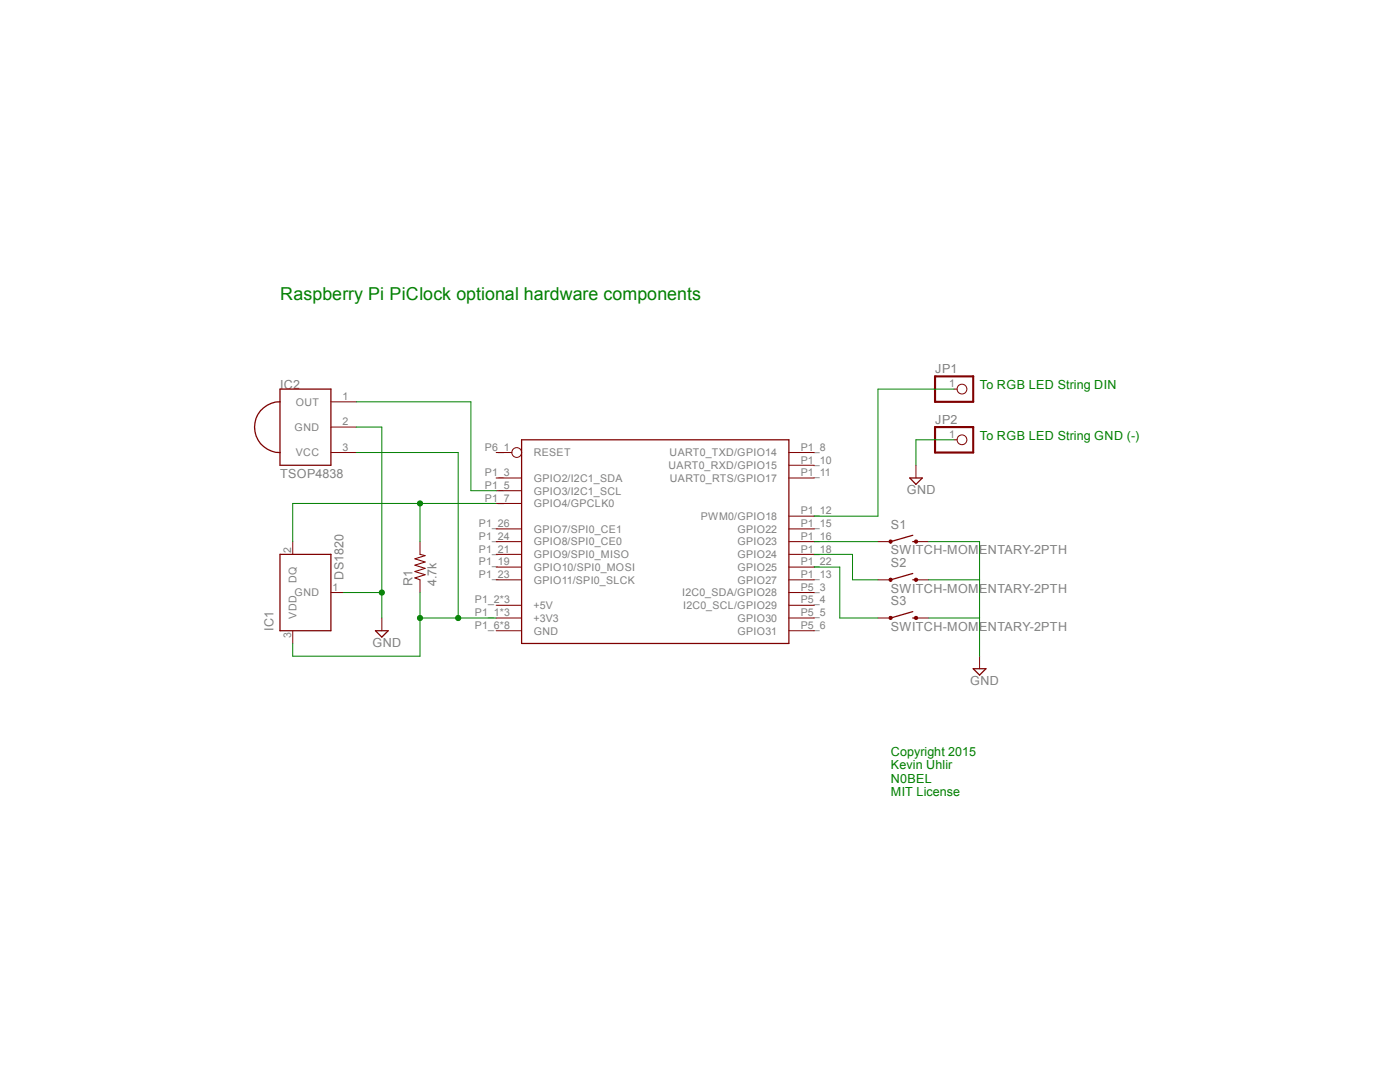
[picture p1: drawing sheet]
<?xml version="1.0" encoding="utf-8"?>
<!DOCTYPE eagle SYSTEM "eagle.dtd">
<!--
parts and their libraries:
raspberry: This library stands under the CERN Open Hardware Licence.
SparkFun-Electromechanical: Licensing: Creative Commons ShareAlike 4.0 International - https://creativecommons.org/licenses/by-sa/4.0
-->
<eagle version="7.2.0">
<drawing>
<settings>
<setting alwaysvectorfont="no"/>
<setting verticaltext="up"/>
</settings>
<grid distance="0.1" unitdist="inch" unit="inch" style="lines" multiple="1" display="no" altdistance="0.01" altunitdist="inch" altunit="inch"/>
<schematic xreflabel="%F%N/%S.%C%R" xrefpart="/%S.%C%R">
<libraries>
<library name="raspberry">
<symbols>
<symbol name="RPI-B-V2">
<wire x1="-20.32" y1="33.02" x2="33.02" y2="33.02" width="0.254" layer="94"/>
<wire x1="33.02" y1="33.02" x2="33.02" y2="-7.62" width="0.254" layer="94"/>
<wire x1="33.02" y1="-7.62" x2="-20.32" y2="-7.62" width="0.254" layer="94"/>
<wire x1="-20.32" y1="-7.62" x2="-20.32" y2="33.02" width="0.254" layer="94"/>
<pin name="+3V3" x="-25.4" y="-2.54" length="middle" direction="pwr"/>
<pin name="+5V" x="-25.4" y="0" length="middle" direction="pwr"/>
<pin name="GPIO2/I2C1_SDA" x="-25.4" y="25.4" length="middle"/>
<pin name="GPIO3/I2C1_SCL" x="-25.4" y="22.86" length="middle"/>
<pin name="GND" x="-25.4" y="-5.08" length="middle" direction="pwr"/>
<pin name="GPIO4/GPCLK0" x="-25.4" y="20.32" length="middle"/>
<pin name="UART0_TXD/GPIO14" x="38.1" y="30.48" length="middle" rot="R180"/>
<pin name="UART0_RXD/GPIO15" x="38.1" y="27.94" length="middle" rot="R180"/>
<pin name="UART0_RTS/GPIO17" x="38.1" y="25.4" length="middle" rot="R180"/>
<pin name="PWM0/GPIO18" x="38.1" y="17.78" length="middle" rot="R180"/>
<pin name="GPIO27" x="38.1" y="5.08" length="middle" rot="R180"/>
<pin name="GPIO22" x="38.1" y="15.24" length="middle" rot="R180"/>
<pin name="GPIO23" x="38.1" y="12.7" length="middle" rot="R180"/>
<pin name="GPIO24" x="38.1" y="10.16" length="middle" rot="R180"/>
<pin name="GPIO10/SPI0_MOSI" x="-25.4" y="7.62" length="middle"/>
<pin name="GPIO9/SPI0_MISO" x="-25.4" y="10.16" length="middle"/>
<pin name="GPIO25" x="38.1" y="7.62" length="middle" rot="R180"/>
<pin name="GPIO11/SPI0_SLCK" x="-25.4" y="5.08" length="middle"/>
<pin name="GPIO8/SPI0_CE0" x="-25.4" y="12.7" length="middle"/>
<pin name="GPIO7/SPI0_CE1" x="-25.4" y="15.24" length="middle"/>
<pin name="I2C0_SDA/GPIO28" x="38.1" y="2.54" length="middle" direction="pwr" rot="R180"/>
<pin name="GPIO30" x="38.1" y="-2.54" length="middle" direction="pwr" rot="R180"/>
<pin name="I2C0_SCL/GPIO29" x="38.1" y="0" length="middle" direction="pwr" rot="R180"/>
<pin name="GPIO31" x="38.1" y="-5.08" length="middle" direction="pwr" rot="R180"/>
<pin name="RESET" x="-25.4" y="30.48" length="middle" direction="pwr" function="dot"/>
</symbol>
</symbols>
<devicesets>
<deviceset name="RPI-B-V2">
<gates>
<gate name="G$1" symbol="RPI-B-V2" x="38.1" y="33.02"/>
</gates>
<devices>
<device name="NO_SHIELD" package="RPI-B-V2">
<connects>
<connect gate="G$1" pin="+3V3" pad="P1_1 P1_17 P5_2"/>
<connect gate="G$1" pin="+5V" pad="P1_2 P1_4 P5_1"/>
<connect gate="G$1" pin="GND" pad="P1_6 P1_9 P1_14 P1_20 P1_25 P5_7 P5_8 P6_2"/>
<connect gate="G$1" pin="GPIO10/SPI0_MOSI" pad="P1_19"/>
<connect gate="G$1" pin="GPIO11/SPI0_SLCK" pad="P1_23"/>
<connect gate="G$1" pin="GPIO2/I2C1_SDA" pad="P1_3"/>
<connect gate="G$1" pin="GPIO22" pad="P1_15"/>
<connect gate="G$1" pin="GPIO23" pad="P1_16"/>
<connect gate="G$1" pin="GPIO24" pad="P1_18"/>
<connect gate="G$1" pin="GPIO25" pad="P1_22"/>
<connect gate="G$1" pin="GPIO27" pad="P1_13"/>
<connect gate="G$1" pin="GPIO3/I2C1_SCL" pad="P1_5"/>
<connect gate="G$1" pin="GPIO30" pad="P5_5"/>
<connect gate="G$1" pin="GPIO31" pad="P5_6"/>
<connect gate="G$1" pin="GPIO4/GPCLK0" pad="P1_7"/>
<connect gate="G$1" pin="GPIO7/SPI0_CE1" pad="P1_26"/>
<connect gate="G$1" pin="GPIO8/SPI0_CE0" pad="P1_24"/>
<connect gate="G$1" pin="GPIO9/SPI0_MISO" pad="P1_21"/>
<connect gate="G$1" pin="I2C0_SCL/GPIO29" pad="P5_4"/>
<connect gate="G$1" pin="I2C0_SDA/GPIO28" pad="P5_3"/>
<connect gate="G$1" pin="PWM0/GPIO18" pad="P1_12"/>
<connect gate="G$1" pin="RESET" pad="P6_1"/>
<connect gate="G$1" pin="UART0_RTS/GPIO17" pad="P1_11"/>
<connect gate="G$1" pin="UART0_RXD/GPIO15" pad="P1_10"/>
<connect gate="G$1" pin="UART0_TXD/GPIO14" pad="P1_8"/>
</connects>
<technologies>
<technology name=""/>
</technologies>
</device>
<device name="SHIELD" package="RPI-B-V2-SHIELD">
<connects>
<connect gate="G$1" pin="+3V3" pad="P1_1 P1_17 P5_2"/>
<connect gate="G$1" pin="+5V" pad="P1_2 P1_4 P5_1"/>
<connect gate="G$1" pin="GND" pad="P1_6 P1_9 P1_14 P1_20 P1_25 P5_7 P5_8 P6_2"/>
<connect gate="G$1" pin="GPIO10/SPI0_MOSI" pad="P1_19"/>
<connect gate="G$1" pin="GPIO11/SPI0_SLCK" pad="P1_23"/>
<connect gate="G$1" pin="GPIO2/I2C1_SDA" pad="P1_3"/>
<connect gate="G$1" pin="GPIO22" pad="P1_15"/>
<connect gate="G$1" pin="GPIO23" pad="P1_16"/>
<connect gate="G$1" pin="GPIO24" pad="P1_18"/>
<connect gate="G$1" pin="GPIO25" pad="P1_22"/>
<connect gate="G$1" pin="GPIO27" pad="P1_13"/>
<connect gate="G$1" pin="GPIO3/I2C1_SCL" pad="P1_5"/>
<connect gate="G$1" pin="GPIO30" pad="P5_5"/>
<connect gate="G$1" pin="GPIO31" pad="P5_6"/>
<connect gate="G$1" pin="GPIO4/GPCLK0" pad="P1_7"/>
<connect gate="G$1" pin="GPIO7/SPI0_CE1" pad="P1_26"/>
<connect gate="G$1" pin="GPIO8/SPI0_CE0" pad="P1_24"/>
<connect gate="G$1" pin="GPIO9/SPI0_MISO" pad="P1_21"/>
<connect gate="G$1" pin="I2C0_SCL/GPIO29" pad="P5_4"/>
<connect gate="G$1" pin="I2C0_SDA/GPIO28" pad="P5_3"/>
<connect gate="G$1" pin="PWM0/GPIO18" pad="P1_12"/>
<connect gate="G$1" pin="RESET" pad="P6_1"/>
<connect gate="G$1" pin="UART0_RTS/GPIO17" pad="P1_11"/>
<connect gate="G$1" pin="UART0_RXD/GPIO15" pad="P1_10"/>
<connect gate="G$1" pin="UART0_TXD/GPIO14" pad="P1_8"/>
</connects>
<technologies>
<technology name=""/>
</technologies>
</device>
<device name="" package="RPI-A-SHIELD">
<connects>
<connect gate="G$1" pin="+3V3" pad="P1_1 P1_17 P5_2"/>
<connect gate="G$1" pin="+5V" pad="P1_2 P1_4 P5_1"/>
<connect gate="G$1" pin="GND" pad="P1_6 P1_9 P1_14 P1_20 P1_25 P5_7 P5_8 P6_2"/>
<connect gate="G$1" pin="GPIO10/SPI0_MOSI" pad="P1_19"/>
<connect gate="G$1" pin="GPIO11/SPI0_SLCK" pad="P1_23"/>
<connect gate="G$1" pin="GPIO2/I2C1_SDA" pad="P1_3"/>
<connect gate="G$1" pin="GPIO22" pad="P1_15"/>
<connect gate="G$1" pin="GPIO23" pad="P1_16"/>
<connect gate="G$1" pin="GPIO24" pad="P1_18"/>
<connect gate="G$1" pin="GPIO25" pad="P1_22"/>
<connect gate="G$1" pin="GPIO27" pad="P1_13"/>
<connect gate="G$1" pin="GPIO3/I2C1_SCL" pad="P1_5"/>
<connect gate="G$1" pin="GPIO30" pad="P5_5"/>
<connect gate="G$1" pin="GPIO31" pad="P5_6"/>
<connect gate="G$1" pin="GPIO4/GPCLK0" pad="P1_7"/>
<connect gate="G$1" pin="GPIO7/SPI0_CE1" pad="P1_26"/>
<connect gate="G$1" pin="GPIO8/SPI0_CE0" pad="P1_24"/>
<connect gate="G$1" pin="GPIO9/SPI0_MISO" pad="P1_21"/>
<connect gate="G$1" pin="I2C0_SCL/GPIO29" pad="P5_4"/>
<connect gate="G$1" pin="I2C0_SDA/GPIO28" pad="P5_3"/>
<connect gate="G$1" pin="PWM0/GPIO18" pad="P1_12"/>
<connect gate="G$1" pin="RESET" pad="P6_1"/>
<connect gate="G$1" pin="UART0_RTS/GPIO17" pad="P1_11"/>
<connect gate="G$1" pin="UART0_RXD/GPIO15" pad="P1_10"/>
<connect gate="G$1" pin="UART0_TXD/GPIO14" pad="P1_8"/>
</connects>
<technologies>
<technology name=""/>
</technologies>
</device>
</devices>
</deviceset>
</devicesets>
</library>
<library name="adafruit">
<symbols>
<symbol name="PNA460XM">
<wire x1="-5.08" y1="7.62" x2="5.08" y2="7.62" width="0.254" layer="94"/>
<wire x1="5.08" y1="7.62" x2="5.08" y2="-7.62" width="0.254" layer="94"/>
<wire x1="5.08" y1="-7.62" x2="-5.08" y2="-7.62" width="0.254" layer="94"/>
<wire x1="-5.08" y1="-7.62" x2="-5.08" y2="-5.08" width="0.254" layer="94"/>
<wire x1="-5.08" y1="-5.08" x2="-5.08" y2="5.08" width="0.254" layer="94"/>
<wire x1="-5.08" y1="5.08" x2="-5.08" y2="7.62" width="0.254" layer="94"/>
<wire x1="-5.08" y1="-5.08" x2="-5.08" y2="5.08" width="0.254" layer="94" curve="-180"/>
<text x="-5.08" y="7.62" size="1.778" layer="95">&gt;NAME</text>
<text x="-5.08" y="-10.16" size="1.778" layer="95">&gt;VALUE</text>
<pin name="OUT" x="10.16" y="5.08" length="middle" direction="out" rot="R180"/>
<pin name="GND" x="10.16" y="0" length="middle" direction="pwr" rot="R180"/>
<pin name="VCC" x="10.16" y="-5.08" length="middle" direction="pwr" rot="R180"/>
</symbol>
<symbol name="PINHD1">
<wire x1="-6.35" y1="-2.54" x2="1.27" y2="-2.54" width="0.4064" layer="94"/>
<wire x1="1.27" y1="-2.54" x2="1.27" y2="2.54" width="0.4064" layer="94"/>
<wire x1="1.27" y1="2.54" x2="-6.35" y2="2.54" width="0.4064" layer="94"/>
<wire x1="-6.35" y1="2.54" x2="-6.35" y2="-2.54" width="0.4064" layer="94"/>
<text x="-6.35" y="3.175" size="1.778" layer="95">&gt;NAME</text>
<text x="-6.35" y="-5.08" size="1.778" layer="96">&gt;VALUE</text>
<pin name="1" x="-2.54" y="0" visible="pad" length="short" direction="pas" function="dot"/>
</symbol>
</symbols>
<devicesets>
<deviceset name="PNA460XM">
<gates>
<gate name="G$1" symbol="PNA460XM" x="0" y="0"/>
</gates>
<devices>
<device name="" package="PNA460XM">
<connects>
<connect gate="G$1" pin="GND" pad="2"/>
<connect gate="G$1" pin="OUT" pad="1"/>
<connect gate="G$1" pin="VCC" pad="3"/>
</connects>
<technologies>
<technology name=""/>
</technologies>
</device>
</devices>
</deviceset>
<deviceset name="PINHD-1X1" prefix="JP" uservalue="yes">
<gates>
<gate name="G$1" symbol="PINHD1" x="0" y="0"/>
</gates>
<devices>
<device name="" package="1X01">
<connects>
<connect gate="G$1" pin="1" pad="1"/>
</connects>
<technologies>
<technology name=""/>
</technologies>
</device>
<device name="CB" package="1X01-CLEANBIG">
<connects>
<connect gate="G$1" pin="1" pad="1"/>
</connects>
<technologies>
<technology name=""/>
</technologies>
</device>
</devices>
</deviceset>
</devicesets>
</library>
<library name="DS1820">
<symbols>
<symbol name="1820">
<wire x1="-7.62" y1="5.08" x2="7.62" y2="5.08" width="0.254" layer="94"/>
<wire x1="7.62" y1="5.08" x2="7.62" y2="-5.08" width="0.254" layer="94"/>
<wire x1="7.62" y1="-5.08" x2="-7.62" y2="-5.08" width="0.254" layer="94"/>
<wire x1="-7.62" y1="-5.08" x2="-7.62" y2="5.08" width="0.254" layer="94"/>
<text x="-7.62" y="6.35" size="1.778" layer="95">&gt;NAME</text>
<text x="2.54" y="-7.62" size="1.778" layer="96">&gt;VALUE</text>
<pin name="VDD" x="-10.16" y="2.54" length="short" direction="in"/>
<pin name="GND" x="0" y="-7.62" length="short" direction="pwr" rot="R90"/>
<pin name="DQ" x="10.16" y="2.54" length="short" direction="out" rot="R180"/>
</symbol>
</symbols>
<devicesets>
<deviceset name="DS1820" prefix="IC">
<gates>
<gate name="G$1" symbol="1820" x="0" y="0"/>
</gates>
<devices>
<device name="" package="TO-92">
<connects>
<connect gate="G$1" pin="DQ" pad="2"/>
<connect gate="G$1" pin="GND" pad="1"/>
<connect gate="G$1" pin="VDD" pad="3"/>
</connects>
<technologies>
<technology name=""/>
</technologies>
</device>
</devices>
</deviceset>
</devicesets>
</library>
<library name="SparkFun-Electromechanical">
<symbols>
<symbol name="SWITCH-MOMENTARY-2">
<wire x1="1.905" y1="0" x2="2.54" y2="0" width="0.254" layer="94"/>
<wire x1="-2.54" y1="0" x2="1.905" y2="1.27" width="0.254" layer="94"/>
<circle x="-2.54" y="0" radius="0.127" width="0.4064" layer="94"/>
<circle x="2.54" y="0" radius="0.127" width="0.4064" layer="94"/>
<text x="-2.54" y="2.54" size="1.778" layer="95">&gt;NAME</text>
<text x="-2.54" y="-2.54" size="1.778" layer="96">&gt;VALUE</text>
<pin name="1" x="-5.08" y="0" visible="off" length="short" direction="pas" swaplevel="2"/>
<pin name="2" x="5.08" y="0" visible="off" length="short" direction="pas" swaplevel="1" rot="R180"/>
</symbol>
</symbols>
<devicesets>
<deviceset name="SWITCH-MOMENTARY-2" prefix="S">
<gates>
<gate name="G$1" symbol="SWITCH-MOMENTARY-2" x="0" y="0"/>
</gates>
<devices>
<device name="PTH" package="TACTILE-PTH">
<connects>
<connect gate="G$1" pin="1" pad="1"/>
<connect gate="G$1" pin="2" pad="3"/>
</connects>
<technologies>
<technology name="">
<attribute name="PROD_ID" value=" SWCH-08441" constant="no"/>
</technology>
</technologies>
</device>
<device name="SMD-2" package="TACTILE_SWITCH_SMD-2">
<connects>
<connect gate="G$1" pin="1" pad="2"/>
<connect gate="G$1" pin="2" pad="1"/>
</connects>
<technologies>
<technology name="">
<attribute name="PROD_ID" value="SWCH-09213"/>
</technology>
</technologies>
</device>
<device name="12MM" package="TACTILE-PTH-12MM">
<connects>
<connect gate="G$1" pin="1" pad="1"/>
<connect gate="G$1" pin="2" pad="3"/>
</connects>
<technologies>
<technology name="">
<attribute name="PROD_ID" value="SWCH-09185" constant="no"/>
</technology>
</technologies>
</device>
<device name="SMD-1101NE" package="TACTILE-SWITCH-1101NE">
<connects>
<connect gate="G$1" pin="1" pad="1"/>
<connect gate="G$1" pin="2" pad="2"/>
</connects>
<technologies>
<technology name="">
<attribute name="PROD_ID" value="SWCH-00815" constant="no"/>
</technology>
</technologies>
</device>
<device name="PTH_REED" package="REED_SWITCH_PTH">
<connects>
<connect gate="G$1" pin="1" pad="P$1"/>
<connect gate="G$1" pin="2" pad="P$2"/>
</connects>
<technologies>
<technology name=""/>
</technologies>
</device>
<device name="SMD-4" package="TACTILE_SWITCH_TALL">
<connects>
<connect gate="G$1" pin="1" pad="A2"/>
<connect gate="G$1" pin="2" pad="B2"/>
</connects>
<technologies>
<technology name="">
<attribute name="PROD_ID" value="SWCH-11966" constant="no"/>
</technology>
</technologies>
</device>
<device name="PTH_REED2" package="REED_SWITCH_PLASTIC">
<connects>
<connect gate="G$1" pin="1" pad="P$1"/>
<connect gate="G$1" pin="2" pad="P$2"/>
</connects>
<technologies>
<technology name="">
<attribute name="PROD_ID" value="SWCH-10467" constant="no"/>
</technology>
</technologies>
</device>
<device name="SIDE_EZ" package="TACTILE-PTH-SIDEEZ">
<connects>
<connect gate="G$1" pin="1" pad="1"/>
<connect gate="G$1" pin="2" pad="2"/>
</connects>
<technologies>
<technology name=""/>
</technologies>
</device>
<device name="SMD-3" package="TACTILE_SWITCH_SMD-3">
<connects>
<connect gate="G$1" pin="1" pad="1"/>
<connect gate="G$1" pin="2" pad="4"/>
</connects>
<technologies>
<technology name=""/>
</technologies>
</device>
<device name="SMD-12MM" package="TACTILE-SMD-12MM">
<connects>
<connect gate="G$1" pin="1" pad="1"/>
<connect gate="G$1" pin="2" pad="3"/>
</connects>
<technologies>
<technology name=""/>
</technologies>
</device>
<device name="PTH_EZ" package="TACTILE-PTH-EZ">
<connects>
<connect gate="G$1" pin="1" pad="1"/>
<connect gate="G$1" pin="2" pad="3"/>
</connects>
<technologies>
<technology name=""/>
</technologies>
</device>
<device name="SMD" package="TACTILE-SWITCH-SMD">
<connects>
<connect gate="G$1" pin="1" pad="1"/>
<connect gate="G$1" pin="2" pad="3"/>
</connects>
<technologies>
<technology name="">
<attribute name="PROD_ID" value="SWCH-08247" constant="no"/>
</technology>
</technologies>
</device>
<device name="SMD-REDUNDANT" package="TACTILE-SWITCH-SMD">
<connects>
<connect gate="G$1" pin="1" pad="1 2"/>
<connect gate="G$1" pin="2" pad="3 4"/>
</connects>
<technologies>
<technology name="">
<attribute name="PROD_ID" value="SWCH-08247" constant="no"/>
</technology>
</technologies>
</device>
<device name="TACTILE-SWITCH-SMD-RIGHT-ANGLE" package="TACTILE_SWITCH-SMD-RIGHT-ANGLE">
<connects>
<connect gate="G$1" pin="1" pad="1"/>
<connect gate="G$1" pin="2" pad="2"/>
</connects>
<technologies>
<technology name="">
<attribute name="PROD_ID" value="COMP-12265" constant="no"/>
</technology>
</technologies>
</device>
</devices>
</deviceset>
</devicesets>
</library>
<library name="resistor">
<symbols>
<symbol name="R-US">
<wire x1="-2.54" y1="0" x2="-2.159" y2="1.016" width="0.2032" layer="94"/>
<wire x1="-2.159" y1="1.016" x2="-1.524" y2="-1.016" width="0.2032" layer="94"/>
<wire x1="-1.524" y1="-1.016" x2="-0.889" y2="1.016" width="0.2032" layer="94"/>
<wire x1="-0.889" y1="1.016" x2="-0.254" y2="-1.016" width="0.2032" layer="94"/>
<wire x1="-0.254" y1="-1.016" x2="0.381" y2="1.016" width="0.2032" layer="94"/>
<wire x1="0.381" y1="1.016" x2="1.016" y2="-1.016" width="0.2032" layer="94"/>
<wire x1="1.016" y1="-1.016" x2="1.651" y2="1.016" width="0.2032" layer="94"/>
<wire x1="1.651" y1="1.016" x2="2.286" y2="-1.016" width="0.2032" layer="94"/>
<wire x1="2.286" y1="-1.016" x2="2.54" y2="0" width="0.2032" layer="94"/>
<text x="-3.81" y="1.4986" size="1.778" layer="95">&gt;NAME</text>
<text x="-3.81" y="-3.302" size="1.778" layer="96">&gt;VALUE</text>
<pin name="2" x="5.08" y="0" visible="off" length="short" direction="pas" swaplevel="1" rot="R180"/>
<pin name="1" x="-5.08" y="0" visible="off" length="short" direction="pas" swaplevel="1"/>
</symbol>
</symbols>
<devicesets>
<deviceset name="R-US_" prefix="R" uservalue="yes">
<gates>
<gate name="G$1" symbol="R-US" x="0" y="0"/>
</gates>
<devices>
<device name="R0402" package="R0402">
<connects>
<connect gate="G$1" pin="1" pad="1"/>
<connect gate="G$1" pin="2" pad="2"/>
</connects>
<technologies>
<technology name=""/>
</technologies>
</device>
<device name="R0603" package="R0603">
<connects>
<connect gate="G$1" pin="1" pad="1"/>
<connect gate="G$1" pin="2" pad="2"/>
</connects>
<technologies>
<technology name=""/>
</technologies>
</device>
<device name="R0805" package="R0805">
<connects>
<connect gate="G$1" pin="1" pad="1"/>
<connect gate="G$1" pin="2" pad="2"/>
</connects>
<technologies>
<technology name=""/>
</technologies>
</device>
<device name="R0805W" package="R0805W">
<connects>
<connect gate="G$1" pin="1" pad="1"/>
<connect gate="G$1" pin="2" pad="2"/>
</connects>
<technologies>
<technology name=""/>
</technologies>
</device>
<device name="R1206" package="R1206">
<connects>
<connect gate="G$1" pin="1" pad="1"/>
<connect gate="G$1" pin="2" pad="2"/>
</connects>
<technologies>
<technology name=""/>
</technologies>
</device>
<device name="R1206W" package="R1206W">
<connects>
<connect gate="G$1" pin="1" pad="1"/>
<connect gate="G$1" pin="2" pad="2"/>
</connects>
<technologies>
<technology name=""/>
</technologies>
</device>
<device name="R1210" package="R1210">
<connects>
<connect gate="G$1" pin="1" pad="1"/>
<connect gate="G$1" pin="2" pad="2"/>
</connects>
<technologies>
<technology name=""/>
</technologies>
</device>
<device name="R1210W" package="R1210W">
<connects>
<connect gate="G$1" pin="1" pad="1"/>
<connect gate="G$1" pin="2" pad="2"/>
</connects>
<technologies>
<technology name=""/>
</technologies>
</device>
<device name="R2010" package="R2010">
<connects>
<connect gate="G$1" pin="1" pad="1"/>
<connect gate="G$1" pin="2" pad="2"/>
</connects>
<technologies>
<technology name=""/>
</technologies>
</device>
<device name="R2010W" package="R2010W">
<connects>
<connect gate="G$1" pin="1" pad="1"/>
<connect gate="G$1" pin="2" pad="2"/>
</connects>
<technologies>
<technology name=""/>
</technologies>
</device>
<device name="R2012" package="R2012">
<connects>
<connect gate="G$1" pin="1" pad="1"/>
<connect gate="G$1" pin="2" pad="2"/>
</connects>
<technologies>
<technology name=""/>
</technologies>
</device>
<device name="R2012W" package="R2012W">
<connects>
<connect gate="G$1" pin="1" pad="1"/>
<connect gate="G$1" pin="2" pad="2"/>
</connects>
<technologies>
<technology name=""/>
</technologies>
</device>
<device name="R2512" package="R2512">
<connects>
<connect gate="G$1" pin="1" pad="1"/>
<connect gate="G$1" pin="2" pad="2"/>
</connects>
<technologies>
<technology name=""/>
</technologies>
</device>
<device name="R2512W" package="R2512W">
<connects>
<connect gate="G$1" pin="1" pad="1"/>
<connect gate="G$1" pin="2" pad="2"/>
</connects>
<technologies>
<technology name=""/>
</technologies>
</device>
<device name="R3216" package="R3216">
<connects>
<connect gate="G$1" pin="1" pad="1"/>
<connect gate="G$1" pin="2" pad="2"/>
</connects>
<technologies>
<technology name=""/>
</technologies>
</device>
<device name="R3216W" package="R3216W">
<connects>
<connect gate="G$1" pin="1" pad="1"/>
<connect gate="G$1" pin="2" pad="2"/>
</connects>
<technologies>
<technology name=""/>
</technologies>
</device>
<device name="R3225" package="R3225">
<connects>
<connect gate="G$1" pin="1" pad="1"/>
<connect gate="G$1" pin="2" pad="2"/>
</connects>
<technologies>
<technology name=""/>
</technologies>
</device>
<device name="R3225W" package="R3225W">
<connects>
<connect gate="G$1" pin="1" pad="1"/>
<connect gate="G$1" pin="2" pad="2"/>
</connects>
<technologies>
<technology name=""/>
</technologies>
</device>
<device name="R5025" package="R5025">
<connects>
<connect gate="G$1" pin="1" pad="1"/>
<connect gate="G$1" pin="2" pad="2"/>
</connects>
<technologies>
<technology name=""/>
</technologies>
</device>
<device name="R5025W" package="R5025W">
<connects>
<connect gate="G$1" pin="1" pad="1"/>
<connect gate="G$1" pin="2" pad="2"/>
</connects>
<technologies>
<technology name=""/>
</technologies>
</device>
<device name="R6332" package="R6332">
<connects>
<connect gate="G$1" pin="1" pad="1"/>
<connect gate="G$1" pin="2" pad="2"/>
</connects>
<technologies>
<technology name=""/>
</technologies>
</device>
<device name="R6332W" package="R6332W">
<connects>
<connect gate="G$1" pin="1" pad="1"/>
<connect gate="G$1" pin="2" pad="2"/>
</connects>
<technologies>
<technology name=""/>
</technologies>
</device>
<device name="M0805" package="M0805">
<connects>
<connect gate="G$1" pin="1" pad="1"/>
<connect gate="G$1" pin="2" pad="2"/>
</connects>
<technologies>
<technology name=""/>
</technologies>
</device>
<device name="M1206" package="M1206">
<connects>
<connect gate="G$1" pin="1" pad="1"/>
<connect gate="G$1" pin="2" pad="2"/>
</connects>
<technologies>
<technology name=""/>
</technologies>
</device>
<device name="M1406" package="M1406">
<connects>
<connect gate="G$1" pin="1" pad="1"/>
<connect gate="G$1" pin="2" pad="2"/>
</connects>
<technologies>
<technology name=""/>
</technologies>
</device>
<device name="M2012" package="M2012">
<connects>
<connect gate="G$1" pin="1" pad="1"/>
<connect gate="G$1" pin="2" pad="2"/>
</connects>
<technologies>
<technology name=""/>
</technologies>
</device>
<device name="M2309" package="M2309">
<connects>
<connect gate="G$1" pin="1" pad="1"/>
<connect gate="G$1" pin="2" pad="2"/>
</connects>
<technologies>
<technology name=""/>
</technologies>
</device>
<device name="M3216" package="M3216">
<connects>
<connect gate="G$1" pin="1" pad="1"/>
<connect gate="G$1" pin="2" pad="2"/>
</connects>
<technologies>
<technology name=""/>
</technologies>
</device>
<device name="M3516" package="M3516">
<connects>
<connect gate="G$1" pin="1" pad="1"/>
<connect gate="G$1" pin="2" pad="2"/>
</connects>
<technologies>
<technology name=""/>
</technologies>
</device>
<device name="M5923" package="M5923">
<connects>
<connect gate="G$1" pin="1" pad="1"/>
<connect gate="G$1" pin="2" pad="2"/>
</connects>
<technologies>
<technology name=""/>
</technologies>
</device>
<device name="0204/5" package="0204/5">
<connects>
<connect gate="G$1" pin="1" pad="1"/>
<connect gate="G$1" pin="2" pad="2"/>
</connects>
<technologies>
<technology name=""/>
</technologies>
</device>
<device name="0204/7" package="0204/7">
<connects>
<connect gate="G$1" pin="1" pad="1"/>
<connect gate="G$1" pin="2" pad="2"/>
</connects>
<technologies>
<technology name=""/>
</technologies>
</device>
<device name="0207/10" package="0207/10">
<connects>
<connect gate="G$1" pin="1" pad="1"/>
<connect gate="G$1" pin="2" pad="2"/>
</connects>
<technologies>
<technology name=""/>
</technologies>
</device>
<device name="0207/12" package="0207/12">
<connects>
<connect gate="G$1" pin="1" pad="1"/>
<connect gate="G$1" pin="2" pad="2"/>
</connects>
<technologies>
<technology name=""/>
</technologies>
</device>
<device name="0207/15" package="0207/15">
<connects>
<connect gate="G$1" pin="1" pad="1"/>
<connect gate="G$1" pin="2" pad="2"/>
</connects>
<technologies>
<technology name=""/>
</technologies>
</device>
<device name="0207/2V" package="0207/2V">
<connects>
<connect gate="G$1" pin="1" pad="1"/>
<connect gate="G$1" pin="2" pad="2"/>
</connects>
<technologies>
<technology name=""/>
</technologies>
</device>
<device name="0207/5V" package="0207/5V">
<connects>
<connect gate="G$1" pin="1" pad="1"/>
<connect gate="G$1" pin="2" pad="2"/>
</connects>
<technologies>
<technology name=""/>
</technologies>
</device>
<device name="0207/7" package="0207/7">
<connects>
<connect gate="G$1" pin="1" pad="1"/>
<connect gate="G$1" pin="2" pad="2"/>
</connects>
<technologies>
<technology name=""/>
</technologies>
</device>
<device name="0309/10" package="0309/10">
<connects>
<connect gate="G$1" pin="1" pad="1"/>
<connect gate="G$1" pin="2" pad="2"/>
</connects>
<technologies>
<technology name=""/>
</technologies>
</device>
<device name="0309/12" package="0309/12">
<connects>
<connect gate="G$1" pin="1" pad="1"/>
<connect gate="G$1" pin="2" pad="2"/>
</connects>
<technologies>
<technology name=""/>
</technologies>
</device>
<device name="0411/12" package="0411/12">
<connects>
<connect gate="G$1" pin="1" pad="1"/>
<connect gate="G$1" pin="2" pad="2"/>
</connects>
<technologies>
<technology name=""/>
</technologies>
</device>
<device name="0411/15" package="0411/15">
<connects>
<connect gate="G$1" pin="1" pad="1"/>
<connect gate="G$1" pin="2" pad="2"/>
</connects>
<technologies>
<technology name=""/>
</technologies>
</device>
<device name="0411/3V" package="0411V">
<connects>
<connect gate="G$1" pin="1" pad="1"/>
<connect gate="G$1" pin="2" pad="2"/>
</connects>
<technologies>
<technology name=""/>
</technologies>
</device>
<device name="0414/15" package="0414/15">
<connects>
<connect gate="G$1" pin="1" pad="1"/>
<connect gate="G$1" pin="2" pad="2"/>
</connects>
<technologies>
<technology name=""/>
</technologies>
</device>
<device name="0414/5V" package="0414V">
<connects>
<connect gate="G$1" pin="1" pad="1"/>
<connect gate="G$1" pin="2" pad="2"/>
</connects>
<technologies>
<technology name=""/>
</technologies>
</device>
<device name="0617/17" package="0617/17">
<connects>
<connect gate="G$1" pin="1" pad="1"/>
<connect gate="G$1" pin="2" pad="2"/>
</connects>
<technologies>
<technology name=""/>
</technologies>
</device>
<device name="0617/22" package="0617/22">
<connects>
<connect gate="G$1" pin="1" pad="1"/>
<connect gate="G$1" pin="2" pad="2"/>
</connects>
<technologies>
<technology name=""/>
</technologies>
</device>
<device name="0617/5V" package="0617V">
<connects>
<connect gate="G$1" pin="1" pad="1"/>
<connect gate="G$1" pin="2" pad="2"/>
</connects>
<technologies>
<technology name=""/>
</technologies>
</device>
<device name="0922/22" package="0922/22">
<connects>
<connect gate="G$1" pin="1" pad="1"/>
<connect gate="G$1" pin="2" pad="2"/>
</connects>
<technologies>
<technology name=""/>
</technologies>
</device>
<device name="0613/5V" package="P0613V">
<connects>
<connect gate="G$1" pin="1" pad="1"/>
<connect gate="G$1" pin="2" pad="2"/>
</connects>
<technologies>
<technology name=""/>
</technologies>
</device>
<device name="0613/15" package="P0613/15">
<connects>
<connect gate="G$1" pin="1" pad="1"/>
<connect gate="G$1" pin="2" pad="2"/>
</connects>
<technologies>
<technology name=""/>
</technologies>
</device>
<device name="0817/22" package="P0817/22">
<connects>
<connect gate="G$1" pin="1" pad="1"/>
<connect gate="G$1" pin="2" pad="2"/>
</connects>
<technologies>
<technology name=""/>
</technologies>
</device>
<device name="0817/7V" package="P0817V">
<connects>
<connect gate="G$1" pin="1" pad="1"/>
<connect gate="G$1" pin="2" pad="2"/>
</connects>
<technologies>
<technology name=""/>
</technologies>
</device>
<device name="V234/12" package="V234/12">
<connects>
<connect gate="G$1" pin="1" pad="1"/>
<connect gate="G$1" pin="2" pad="2"/>
</connects>
<technologies>
<technology name=""/>
</technologies>
</device>
<device name="V235/17" package="V235/17">
<connects>
<connect gate="G$1" pin="1" pad="1"/>
<connect gate="G$1" pin="2" pad="2"/>
</connects>
<technologies>
<technology name=""/>
</technologies>
</device>
<device name="V526-0" package="V526-0">
<connects>
<connect gate="G$1" pin="1" pad="1"/>
<connect gate="G$1" pin="2" pad="2"/>
</connects>
<technologies>
<technology name=""/>
</technologies>
</device>
<device name="MELF0102AX" package="MINI_MELF-0102AX">
<connects>
<connect gate="G$1" pin="1" pad="1"/>
<connect gate="G$1" pin="2" pad="2"/>
</connects>
<technologies>
<technology name=""/>
</technologies>
</device>
<device name="0922V" package="0922V">
<connects>
<connect gate="G$1" pin="1" pad="1"/>
<connect gate="G$1" pin="2" pad="2"/>
</connects>
<technologies>
<technology name=""/>
</technologies>
</device>
<device name="MELF0102R" package="MINI_MELF-0102R">
<connects>
<connect gate="G$1" pin="1" pad="1"/>
<connect gate="G$1" pin="2" pad="2"/>
</connects>
<technologies>
<technology name=""/>
</technologies>
</device>
<device name="MELF0102W" package="MINI_MELF-0102W">
<connects>
<connect gate="G$1" pin="1" pad="1"/>
<connect gate="G$1" pin="2" pad="2"/>
</connects>
<technologies>
<technology name=""/>
</technologies>
</device>
<device name="MELF0204R" package="MINI_MELF-0204R">
<connects>
<connect gate="G$1" pin="1" pad="1"/>
<connect gate="G$1" pin="2" pad="2"/>
</connects>
<technologies>
<technology name=""/>
</technologies>
</device>
<device name="MELF0204W" package="MINI_MELF-0204W">
<connects>
<connect gate="G$1" pin="1" pad="1"/>
<connect gate="G$1" pin="2" pad="2"/>
</connects>
<technologies>
<technology name=""/>
</technologies>
</device>
<device name="MELF0207R" package="MINI_MELF-0207R">
<connects>
<connect gate="G$1" pin="1" pad="1"/>
<connect gate="G$1" pin="2" pad="2"/>
</connects>
<technologies>
<technology name=""/>
</technologies>
</device>
<device name="MELF0207W" package="MINI_MELF-0207W">
<connects>
<connect gate="G$1" pin="1" pad="1"/>
<connect gate="G$1" pin="2" pad="2"/>
</connects>
<technologies>
<technology name=""/>
</technologies>
</device>
<device name="RDH/15" package="RDH/15">
<connects>
<connect gate="G$1" pin="1" pad="1"/>
<connect gate="G$1" pin="2" pad="2"/>
</connects>
<technologies>
<technology name=""/>
</technologies>
</device>
<device name="0204/2V" package="0204V">
<connects>
<connect gate="G$1" pin="1" pad="1"/>
<connect gate="G$1" pin="2" pad="2"/>
</connects>
<technologies>
<technology name=""/>
</technologies>
</device>
<device name="0309/V" package="0309V">
<connects>
<connect gate="G$1" pin="1" pad="1"/>
<connect gate="G$1" pin="2" pad="2"/>
</connects>
<technologies>
<technology name=""/>
</technologies>
</device>
<device name="R0201" package="R0201">
<connects>
<connect gate="G$1" pin="1" pad="1"/>
<connect gate="G$1" pin="2" pad="2"/>
</connects>
<technologies>
<technology name=""/>
</technologies>
</device>
<device name="VMTA55" package="VMTA55">
<connects>
<connect gate="G$1" pin="1" pad="1"/>
<connect gate="G$1" pin="2" pad="2"/>
</connects>
<technologies>
<technology name=""/>
</technologies>
</device>
<device name="VMTB60" package="VMTB60">
<connects>
<connect gate="G$1" pin="1" pad="1"/>
<connect gate="G$1" pin="2" pad="2"/>
</connects>
<technologies>
<technology name=""/>
</technologies>
</device>
<device name="VTA52" package="VTA52">
<connects>
<connect gate="G$1" pin="1" pad="1"/>
<connect gate="G$1" pin="2" pad="2"/>
</connects>
<technologies>
<technology name=""/>
</technologies>
</device>
<device name="VTA53" package="VTA53">
<connects>
<connect gate="G$1" pin="1" pad="1"/>
<connect gate="G$1" pin="2" pad="2"/>
</connects>
<technologies>
<technology name=""/>
</technologies>
</device>
<device name="VTA54" package="VTA54">
<connects>
<connect gate="G$1" pin="1" pad="1"/>
<connect gate="G$1" pin="2" pad="2"/>
</connects>
<technologies>
<technology name=""/>
</technologies>
</device>
<device name="VTA55" package="VTA55">
<connects>
<connect gate="G$1" pin="1" pad="1"/>
<connect gate="G$1" pin="2" pad="2"/>
</connects>
<technologies>
<technology name=""/>
</technologies>
</device>
<device name="VTA56" package="VTA56">
<connects>
<connect gate="G$1" pin="1" pad="1"/>
<connect gate="G$1" pin="2" pad="2"/>
</connects>
<technologies>
<technology name=""/>
</technologies>
</device>
<device name="R4527" package="R4527">
<connects>
<connect gate="G$1" pin="1" pad="1"/>
<connect gate="G$1" pin="2" pad="2"/>
</connects>
<technologies>
<technology name=""/>
</technologies>
</device>
<device name="WSC0001" package="WSC0001">
<connects>
<connect gate="G$1" pin="1" pad="1"/>
<connect gate="G$1" pin="2" pad="2"/>
</connects>
<technologies>
<technology name=""/>
</technologies>
</device>
<device name="WSC0002" package="WSC0002">
<connects>
<connect gate="G$1" pin="1" pad="1"/>
<connect gate="G$1" pin="2" pad="2"/>
</connects>
<technologies>
<technology name=""/>
</technologies>
</device>
<device name="WSC01/2" package="WSC01/2">
<connects>
<connect gate="G$1" pin="1" pad="1"/>
<connect gate="G$1" pin="2" pad="2"/>
</connects>
<technologies>
<technology name=""/>
</technologies>
</device>
<device name="WSC2515" package="WSC2515">
<connects>
<connect gate="G$1" pin="1" pad="1"/>
<connect gate="G$1" pin="2" pad="2"/>
</connects>
<technologies>
<technology name=""/>
</technologies>
</device>
<device name="WSC4527" package="WSC4527">
<connects>
<connect gate="G$1" pin="1" pad="1"/>
<connect gate="G$1" pin="2" pad="2"/>
</connects>
<technologies>
<technology name=""/>
</technologies>
</device>
<device name="WSC6927" package="WSC6927">
<connects>
<connect gate="G$1" pin="1" pad="1"/>
<connect gate="G$1" pin="2" pad="2"/>
</connects>
<technologies>
<technology name=""/>
</technologies>
</device>
<device name="R1218" package="R1218">
<connects>
<connect gate="G$1" pin="1" pad="1"/>
<connect gate="G$1" pin="2" pad="2"/>
</connects>
<technologies>
<technology name=""/>
</technologies>
</device>
<device name="1812X7R" package="1812X7R">
<connects>
<connect gate="G$1" pin="1" pad="1"/>
<connect gate="G$1" pin="2" pad="2"/>
</connects>
<technologies>
<technology name=""/>
</technologies>
</device>
<device name="01005" package="R01005">
<connects>
<connect gate="G$1" pin="1" pad="1"/>
<connect gate="G$1" pin="2" pad="2"/>
</connects>
<technologies>
<technology name=""/>
</technologies>
</device>
</devices>
</deviceset>
</devicesets>
</library>
<library name="supply2">
<symbols>
<symbol name="GND">
<wire x1="-1.27" y1="0" x2="1.27" y2="0" width="0.254" layer="94"/>
<wire x1="1.27" y1="0" x2="0" y2="-1.27" width="0.254" layer="94"/>
<wire x1="0" y1="-1.27" x2="-1.27" y2="0" width="0.254" layer="94"/>
<text x="-1.905" y="-3.175" size="1.778" layer="96">&gt;VALUE</text>
<pin name="GND" x="0" y="2.54" visible="off" length="short" direction="sup" rot="R270"/>
</symbol>
</symbols>
<devicesets>
<deviceset name="GND" prefix="SUPPLY">
<gates>
<gate name="GND" symbol="GND" x="0" y="0"/>
</gates>
<devices>
<device name="">
<technologies>
<technology name=""/>
</technologies>
</device>
</devices>
</deviceset>
</devicesets>
</library>
</libraries>
<attributes>
</attributes>
<variantdefs>
</variantdefs>
<classes>
<class number="0" name="default" width="0" drill="0">
</class>
</classes>
<parts>
<part name="U$1" library="raspberry" deviceset="RPI-B-V2" device=""/>
<part name="IC2" library="adafruit" deviceset="PNA460XM" device="" value="TSOP4838"/>
<part name="IC1" library="DS1820" deviceset="DS1820" device=""/>
<part name="S1" library="SparkFun-Electromechanical" deviceset="SWITCH-MOMENTARY-2" device="PTH"/>
<part name="S2" library="SparkFun-Electromechanical" deviceset="SWITCH-MOMENTARY-2" device="PTH"/>
<part name="S3" library="SparkFun-Electromechanical" deviceset="SWITCH-MOMENTARY-2" device="PTH"/>
<part name="R1" library="resistor" deviceset="R-US_" device="VMTA55" value="4.7k"/>
<part name="SUPPLY1" library="supply2" deviceset="GND" device=""/>
<part name="SUPPLY2" library="supply2" deviceset="GND" device=""/>
<part name="JP1" library="adafruit" deviceset="PINHD-1X1" device=""/>
<part name="JP2" library="adafruit" deviceset="PINHD-1X1" device=""/>
<part name="SUPPLY3" library="supply2" deviceset="GND" device=""/>
</parts>
<sheets>
<sheet>
<plain>
<text x="139.7" y="81.28" size="1.778" layer="91">To RGB LED String DIN</text>
<text x="139.7" y="71.12" size="1.778" layer="91">To RGB LED String GND (-)</text>
<text x="0" y="99.06" size="2.54" layer="91">Raspberry Pi PiClock optional hardware components</text>
<text x="121.92" y="0" size="1.778" layer="91">Copyright 2015
Kevin Uhlir
N0BEL
MIT License</text>
</plain>
<instances>
<instance part="U$1" gate="G$1" x="68.58" y="38.1"/>
<instance part="IC2" gate="G$1" x="5.08" y="73.66"/>
<instance part="IC1" gate="G$1" x="5.08" y="40.64" rot="R90"/>
<instance part="S1" gate="G$1" x="124.46" y="50.8"/>
<instance part="S2" gate="G$1" x="124.46" y="43.18"/>
<instance part="S3" gate="G$1" x="124.46" y="35.56"/>
<instance part="R1" gate="G$1" x="27.94" y="45.72" rot="R90"/>
<instance part="SUPPLY1" gate="GND" x="20.32" y="33.02"/>
<instance part="SUPPLY2" gate="GND" x="139.7" y="25.4"/>
<instance part="JP1" gate="G$1" x="137.16" y="81.28"/>
<instance part="JP2" gate="G$1" x="137.16" y="71.12"/>
<instance part="SUPPLY3" gate="GND" x="127" y="63.5"/>
</instances>
<busses>
</busses>
<nets>
<net name="N$1" class="0">
<segment>
<pinref part="U$1" gate="G$1" pin="+3V3"/>
<wire x1="43.18" y1="35.56" x2="35.56" y2="35.56" width="0.1524" layer="91"/>
<wire x1="35.56" y1="35.56" x2="27.94" y2="35.56" width="0.1524" layer="91"/>
<wire x1="27.94" y1="35.56" x2="27.94" y2="27.94" width="0.1524" layer="91"/>
<wire x1="27.94" y1="27.94" x2="2.54" y2="27.94" width="0.1524" layer="91"/>
<pinref part="IC1" gate="G$1" pin="VDD"/>
<wire x1="2.54" y1="27.94" x2="2.54" y2="30.48" width="0.1524" layer="91"/>
<pinref part="R1" gate="G$1" pin="1"/>
<wire x1="27.94" y1="40.64" x2="27.94" y2="35.56" width="0.1524" layer="91"/>
<junction x="27.94" y="35.56"/>
<wire x1="35.56" y1="35.56" x2="35.56" y2="68.58" width="0.1524" layer="91"/>
<pinref part="IC2" gate="G$1" pin="VCC"/>
<wire x1="15.24" y1="68.58" x2="35.56" y2="68.58" width="0.1524" layer="91"/>
<junction x="35.56" y="35.56"/>
</segment>
</net>
<net name="N$2" class="0">
<segment>
<pinref part="IC1" gate="G$1" pin="DQ"/>
<wire x1="2.54" y1="50.8" x2="2.54" y2="58.42" width="0.1524" layer="91"/>
<pinref part="U$1" gate="G$1" pin="GPIO4/GPCLK0"/>
<wire x1="43.18" y1="58.42" x2="27.94" y2="58.42" width="0.1524" layer="91"/>
<pinref part="R1" gate="G$1" pin="2"/>
<wire x1="27.94" y1="58.42" x2="2.54" y2="58.42" width="0.1524" layer="91"/>
<wire x1="27.94" y1="50.8" x2="27.94" y2="58.42" width="0.1524" layer="91"/>
<junction x="27.94" y="58.42"/>
</segment>
</net>
<net name="GND" class="0">
<segment>
<pinref part="IC1" gate="G$1" pin="GND"/>
<wire x1="12.7" y1="40.64" x2="20.32" y2="40.64" width="0.1524" layer="91"/>
<wire x1="20.32" y1="40.64" x2="20.32" y2="35.56" width="0.1524" layer="91"/>
<pinref part="SUPPLY1" gate="GND" pin="GND"/>
<wire x1="20.32" y1="40.64" x2="20.32" y2="73.66" width="0.1524" layer="91"/>
<pinref part="IC2" gate="G$1" pin="GND"/>
<wire x1="20.32" y1="73.66" x2="15.24" y2="73.66" width="0.1524" layer="91"/>
<junction x="20.32" y="40.64"/>
</segment>
<segment>
<pinref part="S1" gate="G$1" pin="2"/>
<wire x1="129.54" y1="50.8" x2="139.7" y2="50.8" width="0.1524" layer="91"/>
<wire x1="139.7" y1="50.8" x2="139.7" y2="43.18" width="0.1524" layer="91"/>
<pinref part="S2" gate="G$1" pin="2"/>
<wire x1="139.7" y1="43.18" x2="139.7" y2="35.56" width="0.1524" layer="91"/>
<wire x1="139.7" y1="35.56" x2="139.7" y2="27.94" width="0.1524" layer="91"/>
<wire x1="129.54" y1="43.18" x2="139.7" y2="43.18" width="0.1524" layer="91"/>
<pinref part="S3" gate="G$1" pin="2"/>
<wire x1="129.54" y1="35.56" x2="139.7" y2="35.56" width="0.1524" layer="91"/>
<pinref part="SUPPLY2" gate="GND" pin="GND"/>
</segment>
<segment>
<pinref part="JP2" gate="G$1" pin="1"/>
<wire x1="134.62" y1="71.12" x2="127" y2="71.12" width="0.1524" layer="91"/>
<pinref part="SUPPLY3" gate="GND" pin="GND"/>
<wire x1="127" y1="71.12" x2="127" y2="66.04" width="0.1524" layer="91"/>
</segment>
</net>
<net name="N$3" class="0">
<segment>
<pinref part="IC2" gate="G$1" pin="OUT"/>
<wire x1="15.24" y1="78.74" x2="38.1" y2="78.74" width="0.1524" layer="91"/>
<wire x1="38.1" y1="78.74" x2="38.1" y2="60.96" width="0.1524" layer="91"/>
<pinref part="U$1" gate="G$1" pin="GPIO3/I2C1_SCL"/>
<wire x1="38.1" y1="60.96" x2="43.18" y2="60.96" width="0.1524" layer="91"/>
</segment>
</net>
<net name="N$4" class="0">
<segment>
<pinref part="U$1" gate="G$1" pin="GPIO23"/>
<pinref part="S1" gate="G$1" pin="1"/>
<wire x1="106.68" y1="50.8" x2="119.38" y2="50.8" width="0.1524" layer="91"/>
</segment>
</net>
<net name="N$5" class="0">
<segment>
<pinref part="U$1" gate="G$1" pin="GPIO24"/>
<wire x1="106.68" y1="48.26" x2="114.3" y2="48.26" width="0.1524" layer="91"/>
<wire x1="114.3" y1="48.26" x2="114.3" y2="43.18" width="0.1524" layer="91"/>
<pinref part="S2" gate="G$1" pin="1"/>
<wire x1="114.3" y1="43.18" x2="119.38" y2="43.18" width="0.1524" layer="91"/>
</segment>
</net>
<net name="N$6" class="0">
<segment>
<pinref part="U$1" gate="G$1" pin="GPIO25"/>
<wire x1="106.68" y1="45.72" x2="111.76" y2="45.72" width="0.1524" layer="91"/>
<wire x1="111.76" y1="45.72" x2="111.76" y2="35.56" width="0.1524" layer="91"/>
<pinref part="S3" gate="G$1" pin="1"/>
<wire x1="111.76" y1="35.56" x2="119.38" y2="35.56" width="0.1524" layer="91"/>
</segment>
</net>
<net name="N$8" class="0">
<segment>
<pinref part="U$1" gate="G$1" pin="PWM0/GPIO18"/>
<wire x1="106.68" y1="55.88" x2="119.38" y2="55.88" width="0.1524" layer="91"/>
<wire x1="119.38" y1="55.88" x2="119.38" y2="81.28" width="0.1524" layer="91"/>
<pinref part="JP1" gate="G$1" pin="1"/>
<wire x1="119.38" y1="81.28" x2="134.62" y2="81.28" width="0.1524" layer="91"/>
</segment>
</net>
</nets>
</sheet>
</sheets>
</schematic>
</drawing>
<compatibility>
<note version="6.3" minversion="6.2.2" severity="warning">
Since Version 6.2.2 text objects can contain more than one line,
which will not be processed correctly with this version.
</note>
</compatibility>
</eagle>
